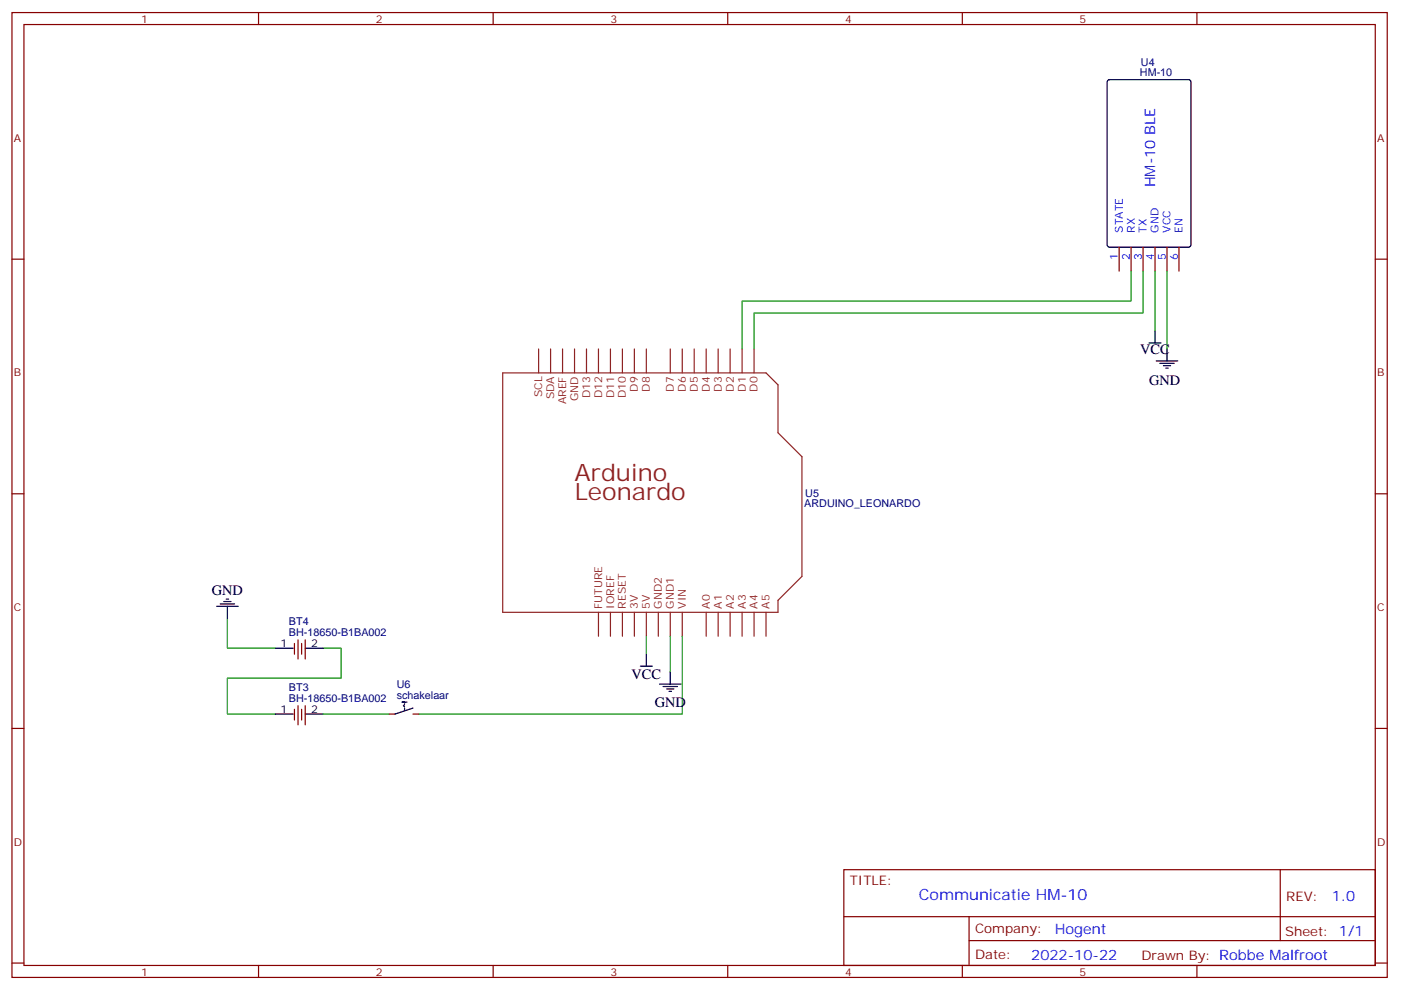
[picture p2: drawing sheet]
<svg xmlns="http://www.w3.org/2000/svg" width="413mm" height="292mm" viewBox="0 0 413 292" stroke-linecap="round" stroke-linejoin="round" font-family="sans-serif">
<g fill="none" stroke="#870000" stroke-width=".35">
<path d="M3.5 3.7h405.4v284.3h-405.4zM7.1 7.2h398.2v277.3h-398.2zM76.2 3.7v3.5M145.3 3.7v3.5M214.5 3.7v3.5M283.6 3.7v3.5M352.8 3.7v3.5M3.5 76.4h3.6M329.8 72.8v7.1M333.4 72.8v7.1M336.9 72.8v7.1M340.4 72.8v7.1"/>
<path d="M344 72.8v7.1M347.5 72.8v7.1M405.3 76.4h3.6M3.5 145.5h3.6M405.3 145.5h3.6M86.8 189.6v3.2M87.8 188.6v5.6M88.9 189.6v3.2M90 188.6v5.6M3.5 214.7h3.6M86.8 209v3.2M87.8 208v5.6"/>
<path d="M88.9 209v3.2M90 208v5.6M114.7 210.4h1.7M121.7 210.4h1.8M405.3 214.7h3.6M248.7 256.3h156.6v28.2h-156.6zM377.3 256.3v20.9M248.7 270.1h156.5M285.6 277.2h119.6M285.6 270.1v14.2M3.5 283.8h3.6M76.2 284.5v3.5"/>
<path d="M145.3 284.5v3.5M214.5 284.5v3.5M283.6 284.5v3.5M352.8 284.5v3.5M405.3 283.8h3.6"/>
</g>
<path d="M333.4 79.9v8.8h-114.7v14.1M336.9 79.9v12.4h-114.7v10.5M340.4 79.9v17.6M344 79.9v22.9M67 182.2v8.8h14.1M95.2 191h5.3v8.8h-33.5v10.6h14.1M190.5 187.5v5.3M197.6 187.5v10.6M201.1 187.5v22.9h-77.6M95.2 210.4h19.5" fill="none" stroke="#008700" stroke-width=".35"/>
<g fill="none" stroke="#000" stroke-width=".35">
<path d="M326.6 23.7l.4-.2h23.3l.7 .4v48.2l-.4 .7h-23.6l-.6-.4-.1-48.2zM340.4 97.5v3.6M338.7 101.1h3.5M340.8 106.4h6.3M341.8 107.1h4.3M342.9 107.8h2.1M343.6 108.5h.7M344 102.8v3.6M63.9 178.7h6.3M64.9 178h4.2M66 177.3h2.1M66.7 176.6h.7"/>
<path d="M67 178.7v3.5M81.1 191h5.3M90 191h5.2M188.7 196.3h3.6M190.5 192.8v3.5M197.6 198.1v3.5M81.1 210.4h5.3M90 210.4h5.2M119.2 207.6l-.3 .4 .3 .3M119.2 208.7v.7M119.9 206.9h-1.4h.7v.4M121.7 208.7l-5.3 1.7"/>
<path d="M194.4 201.6h6.3M195.4 202.3h4.3M196.5 203h2.1M197.2 203.7h.7"/>
</g>
<g fill="none" stroke="#8c2424" stroke-width=".35">
<path d="M148.2 109.9h77.6l3.5 3.5v14.1l7.1 7.1v35.3l-7.1 7v3.5h-81.1zM158.7 102.8v7.1M162.3 102.8v7.1M165.8 102.8v7.1M169.3 102.8v7.1M172.9 102.8v7.1M176.4 102.8v7.1M179.9 102.8v7.1M183.4 102.8v7.1M187 102.8v7.1M190.5 102.8v7.1M197.6 102.8v7.1"/>
<path d="M201.1 102.8v7.1M204.6 102.8v7.1M208.1 102.8v7.1M211.7 102.8v7.1M215.2 102.8v7.1M218.7 102.8v7.1M222.2 102.8v7.1M176.4 180.4v7.1M179.9 180.4v7.1M183.4 180.4v7.1M187 180.4v7.1M190.5 180.4v7.1"/>
<path d="M194 180.4v7.1M197.6 180.4v7.1M201.1 180.4v7.1M208.1 180.4v7.1M211.7 180.4v7.1M215.2 180.4v7.1M218.7 180.4v7.1M222.2 180.4v7.1M225.8 180.4v7.1"/>
</g>
<g font-size="7.1" fill="#8d2323">
<text x="169.3" y="141.6">Arduino</text>
<text x="169.4" y="147.3">Leonardo</text>
</g>
<text font-size="4.6" fill="#00f" x="270.8" y="265.3">Communicatie HM-10</text>
<g font-size="4.2" fill="#00f">
<text x="340.4" y="55.2" transform="rotate(-90 340.4 55.2)">HM-10 BLE</text>
<text x="392.5" y="265.6">1.0</text>
<text x="310.9" y="275.1">Hogent</text>
<text x="304" y="282.9">2022-10-22</text>
</g>
<g font-size="4.2">
<text x="336.1" y="104.4">VCC</text>
<text x="338.7" y="113.4">GND</text>
<text x="62.4" y="175.5">GND</text>
<text x="186.2" y="200.2">VCC</text>
<text x="193" y="208.3">GND</text>
</g>
<g font-size="3.9" fill="#800">
<text x="250.5" y="260.9">TITLE:</text>
<text x="379.1" y="265.6">REV:</text>
<text x="287.4" y="275.1">Company:</text>
<text x="378.7" y="275.7">Sheet: 1/1</text>
<text x="287.4" y="282.8">Date:</text>
<text x="336.4" y="282.8">Drawn By: Robbe Malfroot</text>
</g>
<g font-size="3.2" fill="#800">
<text x="41.6" y="6.7">1</text>
<text x="110.8" y="6.7">2</text>
<text x="179.9" y="6.7">3</text>
<text x="249.1" y="6.7">4</text>
<text x="318.2" y="6.7">5</text>
<text x="4.1" y="41.8">A</text>
<text x="405.9" y="41.8">A</text>
<text x="4.1" y="110.9">B</text>
<text x="405.9" y="110.9">B</text>
<text x="4.1" y="180.1">C</text>
<text x="405.9" y="180.1">C</text>
<text x="4.1" y="249.2">D</text>
<text x="405.9" y="249.2">D</text>
<text x="41.6" y="287.5">1</text>
<text x="110.8" y="287.5">2</text>
<text x="179.9" y="287.5">3</text>
<text x="249.1" y="287.5">4</text>
<text x="318.2" y="287.5">5</text>
</g>
<g font-size="3.2" fill="#000080">
<text x="336" y="22.4">HM-10</text>
<text x="336.3" y="19.4">U4</text>
<text x="237.1" y="149.5">ARDUINO_LEONARDO</text>
<text x="237.3" y="146.4">U5</text>
<text x="85.2" y="184.3">BT4</text>
<text x="85.2" y="187.5">BH-18650-B1BA002</text>
<text x="85.2" y="203.7">BT3</text>
<text x="117" y="202.7">U6</text>
<text x="85.2" y="206.9">BH-18650-B1BA002</text>
<text x="117" y="205.8">schakelaar</text>
</g>
<g font-size="3.2" fill="#00f">
<text x="330.9" y="68.6" transform="rotate(-90 330.9 68.6)">STATE</text>
<text x="334.4" y="68.6" transform="rotate(-90 334.4 68.6)">RX</text>
<text x="338" y="68.6" transform="rotate(-90 338 68.6)">TX</text>
<text x="341.5" y="68.6" transform="rotate(-90 341.5 68.6)">GND</text>
<text x="345" y="68.6" transform="rotate(-90 345 68.6)">VCC</text>
<text x="348.5" y="68.6" transform="rotate(-90 348.5 68.6)">EN</text>
<text x="329.5" y="76.6" transform="rotate(-90 329.5 76.6)">1</text>
<text x="333" y="76.6" transform="rotate(-90 333 76.6)">2</text>
<text x="336.5" y="76.6" transform="rotate(-90 336.5 76.6)">3</text>
<text x="340.1" y="76.6" transform="rotate(-90 340.1 76.6)">4</text>
<text x="343.6" y="76.6" transform="rotate(-90 343.6 76.6)">5</text>
<text x="347.1" y="76.6" transform="rotate(-90 347.1 76.6)">6</text>
</g>
<g font-size="3.2" fill="#8d2323">
<text x="159.8" y="117.1" transform="rotate(-90 159.8 117.1)">SCL</text>
<text x="163.3" y="117.7" transform="rotate(-90 163.3 117.7)">SDA</text>
<text x="166.9" y="119.2" transform="rotate(-90 166.9 119.2)">AREF</text>
<text x="170.4" y="118.2" transform="rotate(-90 170.4 118.2)">GND</text>
<text x="173.9" y="117.4" transform="rotate(-90 173.9 117.4)">D13</text>
<text x="177.4" y="117.4" transform="rotate(-90 177.4 117.4)">D12</text>
<text x="181" y="117.4" transform="rotate(-90 181 117.4)">D11</text>
<text x="184.5" y="117.4" transform="rotate(-90 184.5 117.4)">D10</text>
<text x="188" y="115.4" transform="rotate(-90 188 115.4)">D9</text>
<text x="191.6" y="115.4" transform="rotate(-90 191.6 115.4)">D8</text>
<text x="198.6" y="115.4" transform="rotate(-90 198.6 115.4)">D7</text>
<text x="202.1" y="115.4" transform="rotate(-90 202.1 115.4)">D6</text>
<text x="205.7" y="115.4" transform="rotate(-90 205.7 115.4)">D5</text>
<text x="209.2" y="115.4" transform="rotate(-90 209.2 115.4)">D4</text>
<text x="212.7" y="115.4" transform="rotate(-90 212.7 115.4)">D3</text>
<text x="216.3" y="115.4" transform="rotate(-90 216.3 115.4)">D2</text>
<text x="219.8" y="115.4" transform="rotate(-90 219.8 115.4)">D1</text>
<text x="223.3" y="115.4" transform="rotate(-90 223.3 115.4)">D0</text>
<text x="177.4" y="179.4" transform="rotate(-90 177.4 179.4)">FUTURE</text>
<text x="181" y="179.4" transform="rotate(-90 181 179.4)">IOREF</text>
<text x="184.5" y="179.4" transform="rotate(-90 184.5 179.4)">RESET</text>
<text x="188" y="179.4" transform="rotate(-90 188 179.4)">3V</text>
<text x="191.6" y="179.4" transform="rotate(-90 191.6 179.4)">5V</text>
<text x="195.1" y="179.4" transform="rotate(-90 195.1 179.4)">GND2</text>
<text x="198.6" y="179.4" transform="rotate(-90 198.6 179.4)">GND1</text>
<text x="202.1" y="179.4" transform="rotate(-90 202.1 179.4)">VIN</text>
<text x="209.2" y="179.4" transform="rotate(-90 209.2 179.4)">A0</text>
<text x="212.7" y="179.4" transform="rotate(-90 212.7 179.4)">A1</text>
<text x="216.3" y="179.4" transform="rotate(-90 216.3 179.4)">A2</text>
<text x="219.8" y="179.4" transform="rotate(-90 219.8 179.4)">A3</text>
<text x="223.3" y="179.4" transform="rotate(-90 223.3 179.4)">A4</text>
<text x="226.8" y="179.4" transform="rotate(-90 226.8 179.4)">A5</text>
</g>
<g font-size="3.2">
<text x="82.6" y="190.7">1</text>
<text x="91.7" y="190.7">2</text>
<text x="82.6" y="210.1">1</text>
<text x="91.7" y="210.1">2</text>
</g>
</svg>
